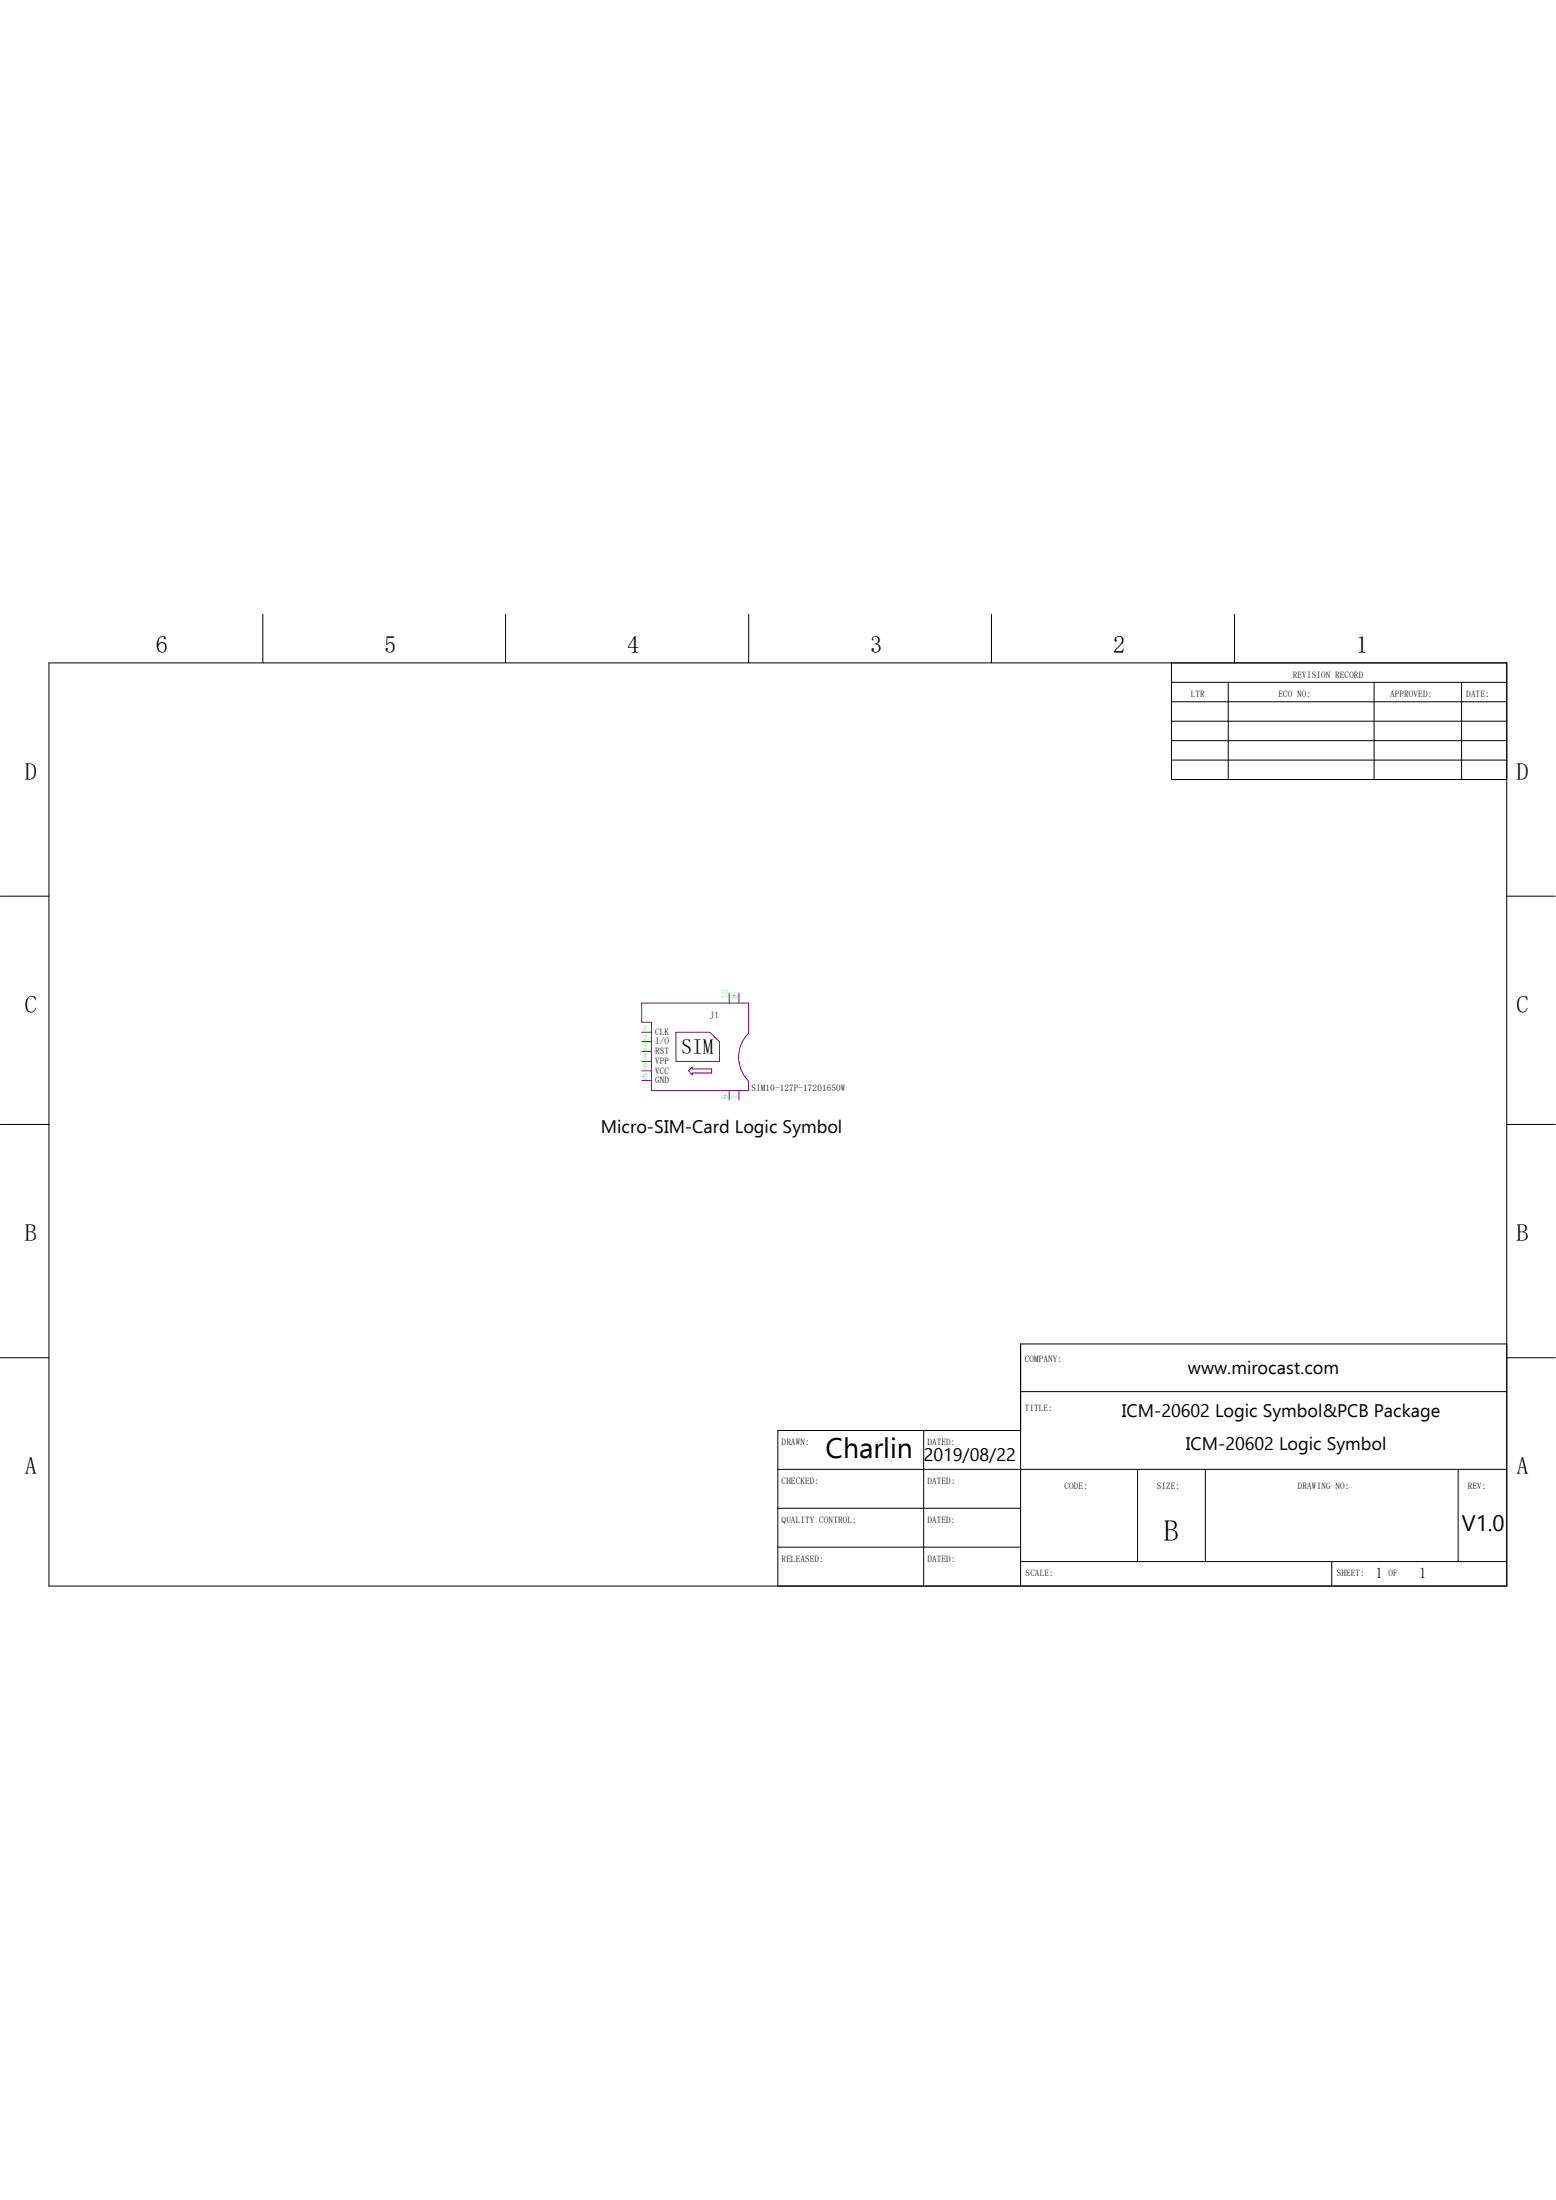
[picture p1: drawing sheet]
<svg xmlns="http://www.w3.org/2000/svg" width="210mm" height="297mm" viewBox="0 0 210 297" stroke-linecap="round" stroke-linejoin="round" font-family="sans-serif">
<g fill="none" stroke="#800080" stroke-width=".13">
<path d="M86.6 139.4h1.3M91.2 139.4h4.6l1.3 1.2v2.7h-5.9zM98.4 134.1v1.3M99.7 134.1v1.3M86.6 143.3h1.3M86.6 140.6h1.3M86.6 141.9h1.3M86.6 144.6h1.3M86.6 145.9h1.3M93.4 144.1v.2h2.7v.6h-2.7v.2l-.5-.5zM98.4 147.2v1.3M99.7 147.2v1.3"/>
<path d="M99.7 143.4a4.6 4.6 0 0 1 1.3-3.9v-4.1h-14.4v2.6h1.3v9.2h13.1v-1.2M99.8 143.4a4.3 4.3 0 0 0 1.3 2.6"/>
</g>
<g fill="none" stroke="#000" stroke-width=".13">
<path d="M6.6 89.5h196.8v124.6h-196.8zM35.5 82.9v6.6M68.2 82.9v6.6M101 82.9v6.6M133.8 82.9v6.6M158.1 92.1h45.3M158.1 94.7h45.3M158.1 100h45.3M158.1 89.5v15.7h45.3M158.1 97.4h45.3M165.8 92.1v13.1M166.6 82.9v6.6"/>
<path d="M185.5 92.1v13.1M197.3 92.1v13.1M158.1 102.6h45.3M0 121h6.6M203.4 121h6.5M0 151.8h6.6M203.4 151.8h6.5M0 183.3h6.6M105 198.4h98.4M124.7 193.1v21M137.8 187.9h65.6M137.8 193.1h-32.8v21"/>
<path d="M153.5 198.4v12.4M162.7 198.4v12.4M196.8 198.4v12.4M203.4 181.4h-65.6v32.7M203.4 183.3h6.5M105 203.6h32.8M105 208.9h32.8M137.8 210.8h65.6M179.7 210.8v3.3"/>
</g>
<text font-size="4" x="157.1" y="208">B</text>
<text font-size="3.8" x="111.4" y="196.9">Charlin</text>
<g font-size="3.3">
<text x="21" y="88.2">6</text>
<text x="51.9" y="88.2">5</text>
<text x="84.7" y="88.2">4</text>
<text x="117.4" y="88.2">3</text>
<text x="150.2" y="88.2">2</text>
<text x="183" y="88.2">1</text>
<text x="3.3" y="105.2">D</text>
<text x="204.7" y="105.2">D</text>
<text x="3.3" y="136.7">C</text>
<text x="204.7" y="136.7">C</text>
<text x="3.3" y="167.6">B</text>
<text x="204.7" y="167.6">B</text>
<text x="3.3" y="199">A</text>
<text x="204.7" y="199">A</text>
</g>
<text font-size="3" x="197.3" y="206.7">V1.0</text>
<text font-size="2.9" x="92" y="142.3">SIM</text>
<g font-size="2.5">
<text x="81.1" y="153">Micro-SIM-Card Logic Symbol</text>
<text x="160.3" y="185.5">www.mirocast.com</text>
<text x="151.4" y="191.3">ICM-20602 Logic Symbol&amp;PCB Package</text>
<text x="124.7" y="197.3">2019/08/22</text>
<text x="160.1" y="195.7">ICM-20602 Logic Symbol</text>
</g>
<g font-size="2">
<text x="185.7" y="213">1</text>
<text x="191.6" y="213">1</text>
</g>
<g font-size="1.2">
<text x="160.7" y="94.1">LTR</text>
<text x="172.6" y="94.1">ECO NO:</text>
<text x="174.5" y="91.5">REVISION RECORD</text>
<text x="187.6" y="94.1">APPROVED:</text>
<text x="197.9" y="94.1">DATE:</text>
<text x="88.4" y="139.7">CLK</text>
<text x="88.4" y="141">I/O</text>
<text x="88.4" y="142.3">RST</text>
<text x="88.4" y="143.6">VPP</text>
<text x="88.4" y="144.9">VCC</text>
<text x="88.4" y="146.3">GND</text>
<text x="101.4" y="147.3">SIM10-127P-17201650W</text>
<text x="138.3" y="183.9">COMPANY:</text>
<text x="138.3" y="190.5">TITLE:</text>
<text x="105.5" y="195.1">DRAWN:</text>
<text x="125.2" y="195.1">DATED:</text>
<text x="105.5" y="200.3">CHECKED:</text>
<text x="125.2" y="200.3">DATED:</text>
<text x="143.7" y="201">CODE:</text>
<text x="156.1" y="201">SIZE:</text>
<text x="175.2" y="201">DRAWING NO:</text>
<text x="198.1" y="201">REV:</text>
<text x="105.5" y="205.6">QUALITY CONTROL:</text>
<text x="125.2" y="205.6">DATED:</text>
<text x="105.5" y="210.8">RELEASED:</text>
<text x="125.2" y="210.8">DATED:</text>
<text x="138.4" y="212.8">SCALE:</text>
<text x="180.4" y="212.8">SHEET:</text>
<text x="187.4" y="212.8">OF</text>
</g>
<text font-size="1.2" fill="#000080" x="95.8" y="137.5">J1</text>
<g font-size="1.2" fill="#0f0">
<text x="98.3" y="134.9" transform="rotate(-90 98.3 134.9)">10</text>
<text x="99.6" y="134.9" transform="rotate(-90 99.6 134.9)">9</text>
<text x="86.8" y="139.2">1</text>
<text x="86.8" y="140.5">2</text>
<text x="86.8" y="141.8">3</text>
<text x="86.8" y="143.1">4</text>
<text x="86.8" y="144.4">5</text>
<text x="86.8" y="145.8">6</text>
<text x="98.3" y="148.4" transform="rotate(-90 98.3 148.4)">8</text>
<text x="99.6" y="148.4" transform="rotate(-90 99.6 148.4)">7</text>
</g>
</svg>
